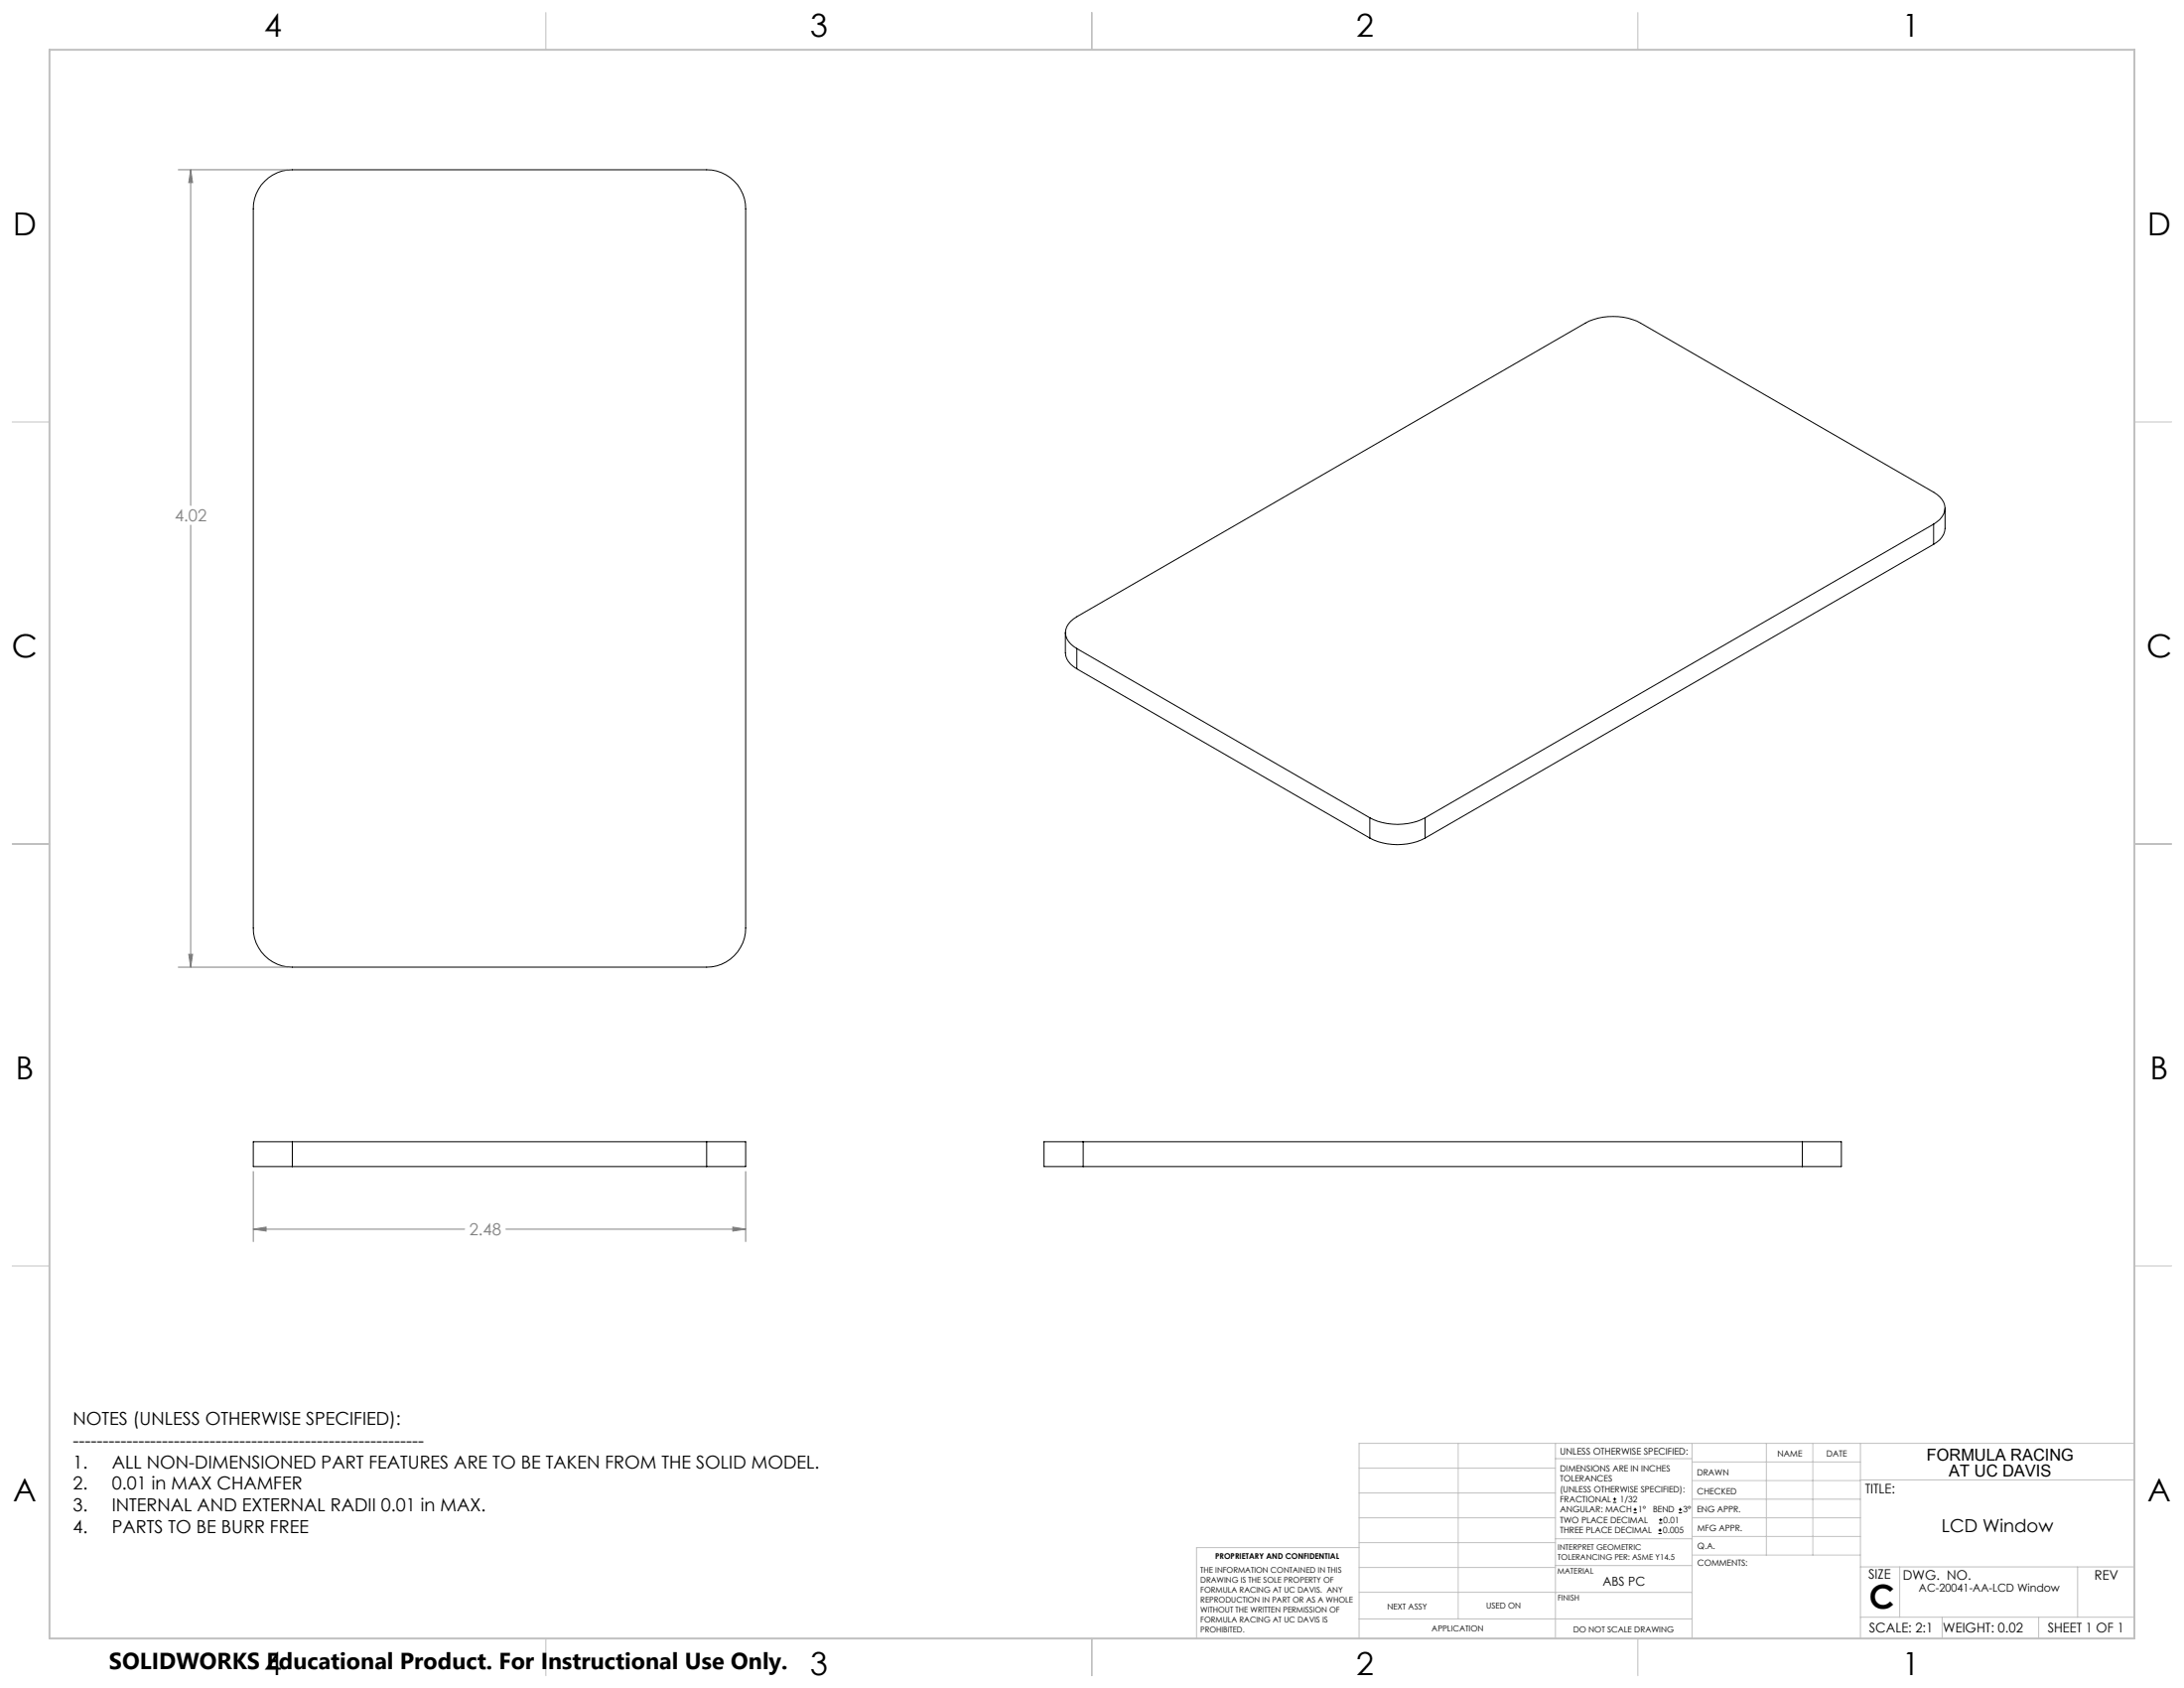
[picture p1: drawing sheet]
<svg xmlns="http://www.w3.org/2000/svg" width="559mm" height="432mm" viewBox="0 0 559 432" stroke-linecap="round" stroke-linejoin="round" font-family="sans-serif">
<g fill="none" stroke="#000" stroke-width=".25">
<path d="M67.7 46.4a9.8 9.8 0 0 1 7.1-3h106a10 10 0 0 1 10 10v184a10 10 0 0 1-10 10h-106a10 10 0 0 1-10-10v-184a9.8 9.8 0 0 1 2.9-7zM494.7 134.1a4.8 4.8 0 0 0 2.9-4.9 5.3 5.3 0 0 0-2.9-3.3l-74.9-43.2a15.6 15.6 0 0 0-14.2 0l-130.1 75.1a4.3 4.3 0 0 0-2.6 5.5 6.1 6.1 0 0 0 2.6 2.6M494.7 134.1l-130.1 75.1M494.7 134.1v5.1M494.7 139.2l-130.1 75.2M497.7 130v5.2a5.1 5.1 0 0 1-3 4M272.6 161.8v5.2a5.1 5.1 0 0 0 2.9 4.1M275.5 165.9l75 43.3M275.5 165.9v5.2M275.5 171.1l75 43.3M350.5 209.2a15.6 15.6 0 0 0 14.1 0M350.5 214.4a15.6 15.6 0 0 0 14.1 0"/>
<path d="M350.5 209.2v5.2M364.6 209.2v5.2M74.8 292.1h-10v6.3h10M74.8 292.1v6.3M74.8 292.1h106M74.8 298.4h106M180.8 292.1h10v6.3h-10M180.8 292.1v6.3M277.1 292.1h-10v6.3h10M277.1 292.1h184.1M277.1 298.4h184.1M277.1 292.1v6.3"/>
<path d="M461.2 292.1h9.9v6.3h-9.9M461.2 292.1v6.3M412.7 384.3h.9M412.7 383.5h.9M413.1 383.1v.8M418 387h.8M418 386.2h.8M418.4 385.7v.9M424.3 392.3h.9M424.3 391.4h.9M424.5 389.6h.8M424.5 388.8h.8"/>
<path d="M424.7 391v.9M424.9 388.4v.8M429.5 387h.9M429.5 386.2h.9M429.9 385.7v.9"/>
</g>
<path d="M45.6 43.4h27.9M48.8 43.4l.5 3.3h-1zM48.8 43.4v85.9M48.8 134.3v113.1M45.6 247.4h27.9M48.3 244.1h1l-.5 3.3zM64.8 299.7v17.9M190.8 299.7v17.9M64.8 314.4l3.3-.5v1zM64.8 314.4h54.1M129.4 314.4h61.4M187.5 313.9l3.3 .5-3.3 .5z" fill="none" stroke="#808080" stroke-width=".25"/>
<g fill="none" stroke="#c0c0c0" stroke-width=".25">
<path d="M139.7 3.2v9.5M279.4 3.2v9.5M419.1 3.2v9.5M3.1 107.9h9.6M546.1 107.9h9.5M3.1 215.9h9.6M546.1 215.9h9.5M3.1 323.8h9.6M546.1 323.8h9.5M347.7 375.6h50.3M373.1 369.2v44.9M398 369.2v49.9"/>
<path d="M398 373.1h34.9M432.9 369.2v49.9M432.9 378.7h43.1M432.9 374h43.1M451.9 369.2v28.6M463.8 369.2v28.6M476 369.2v49.9M476 378.6h70.1M546.1 369.2h-198.4v49.9M347.7 394.6h50.3M347.7 388.3h50.3M347.7 381.9h50.3"/>
<path d="M347.7 395.9h-41.6v23.2M398 393.6h35M432.9 383.5h43.1M432.9 388.3h43.1M432.9 393h43.1M433 397.8h43M139.7 419.1v9.6M279.4 419.1v9.6M347.7 414.1h85.2M347.7 401h50.3M347.7 407.3h50.3M398 407.4h34.9"/>
<path d="M398 400.5h35M419.1 419.1v9.6M476 413.7h70.1M476 400.8h70.1M486.1 400.8v12.9M496.9 413.7v5.4M521.6 413.7v5.4M531.6 400.8v12.9"/>
</g>
<path d="M12.7 12.7h533.4v406.4h-533.4z" fill="none" stroke="#c0c0c0" stroke-width=".5"/>
<path d="M64.8 314.4l3.3-.5v1zM187.5 313.9l3.3 .5-3.3 .5zM48.3 244.1h1l-.5 3.3zM48.8 43.4l.5 3.3h-1z" fill="#808080"/>
<text font-size="8.5" x="478.3" y="411.4">C</text>
<g font-size="8.1">
<text x="67.6" y="9.3">4</text>
<text x="207.3" y="9.3">3</text>
<text x="347" y="9.3">2</text>
<text x="486.7" y="9.3">1</text>
<text x="3.3" y="60.1">D</text>
<text x="549.4" y="60.1">D</text>
<text x="3" y="168">C</text>
<text x="549.1" y="168">C</text>
<text x="4" y="276">B</text>
<text x="550.1" y="276">B</text>
<text x="3.3" y="383.9">A</text>
<text x="549.4" y="383.9">A</text>
<text x="67.6" y="428.4">4</text>
<text x="207.3" y="428.4">3</text>
<text x="347" y="428.4">2</text>
<text x="486.7" y="428.4">1</text>
</g>
<text font-size="5.9" x="27.9" y="427">SOLIDWORKS Educational Product. For Instructional Use Only.</text>
<g font-size="4.6">
<text x="18.6" y="364.4">NOTES (UNLESS OTHERWISE SPECIFIED):</text>
<text x="18.6" y="370">-----------------------------------------------------------</text>
<text x="18.6" y="375.5">1.</text>
<text x="28.6" y="375.5">ALL NON-DIMENSIONED PART FEATURES ARE TO BE TAKEN FROM THE SOLID MODEL.</text>
<text x="18.6" y="381.1">2.</text>
<text x="28.6" y="381.1">0.01 in MAX CHAMFER</text>
<text x="18.6" y="386.7">3.</text>
<text x="28.6" y="386.7">INTERNAL AND EXTERNAL RADII 0.01 in MAX.</text>
<text x="18.6" y="392.3">4.</text>
<text x="28.6" y="392.3">PARTS TO BE BURR FREE</text>
<text x="496.8" y="391.9">LCD Window</text>
</g>
<g font-size="4.2" fill="#808080">
<text x="44.7" y="133.4">4.02</text>
<text x="120.1" y="316">2.48</text>
</g>
<g font-size="4.2">
<text x="493" y="373.5">FORMULA RACING</text>
<text x="498.7" y="377.8">AT UC DAVIS</text>
</g>
<g font-size="3.4">
<text x="477.2" y="381.9">TITLE:</text>
<text x="478.1" y="404">SIZE</text>
<text x="486.9" y="404">DWG. NO.</text>
<text x="535.9" y="404.1">REV</text>
<text x="478.2" y="417.6">SCALE: 2:1</text>
<text x="497.1" y="417.7">WEIGHT: 0.02</text>
<text x="523.9" y="417.6">SHEET 1 OF 1</text>
</g>
<text font-size="3.2" x="410.1" y="405.7">ABS PC</text>
<text font-size="2.8" x="491" y="407.2">AC-20041-AA-LCD Window</text>
<text font-size="2.4" x="399.2" y="372.1">UNLESS OTHERWISE SPECIFIED:</text>
<g font-size="2.2">
<text x="399.2" y="376.4">DIMENSIONS ARE IN INCHES</text>
<text x="434.2" y="377.3">DRAWN</text>
<text x="454.8" y="372.5">NAME</text>
<text x="467.3" y="372.6">DATE</text>
<text x="399.2" y="379">TOLERANCES</text>
<text x="399.2" y="381.7">(UNLESS OTHERWISE SPECIFIED):</text>
<text x="434.3" y="382.2">CHECKED</text>
<text x="399.2" y="384.3">FRACTIONAL</text>
<text x="399.2" y="387">ANGULAR: MACH</text>
<text x="399.2" y="389.6">TWO PLACE DECIMAL</text>
<text x="414.5" y="384.3">1/32</text>
<text x="419.1" y="387">1°</text>
<text x="422.9" y="387">BEND</text>
<text x="425.6" y="389.6">0.01</text>
<text x="430.6" y="387">3°</text>
<text x="434.2" y="386.8">ENG APPR.</text>
<text x="399.2" y="392.3">THREE PLACE DECIMAL</text>
<text x="425.5" y="392.3">0.005</text>
<text x="434.3" y="391.6">MFG APPR.</text>
<text x="434.3" y="396.3">Q.A.</text>
<text x="434.3" y="400.5">COMMENTS:</text>
</g>
<g font-size="2.1">
<text x="354.9" y="411.6">NEXT ASSY</text>
<text x="380.3" y="411.6">USED ON</text>
<text x="366.3" y="417.4">APPLICATION</text>
<text x="402.5" y="417.5">DO NOT SCALE DRAWING</text>
</g>
<g font-size="2">
<text x="310.9" y="398.8">PROPRIETARY AND CONFIDENTIAL</text>
<text x="398.6" y="396.5">INTERPRET GEOMETRIC</text>
<text x="398.6" y="399">TOLERANCING PER: ASME Y14.5</text>
<text x="307.2" y="402.4">THE INFORMATION CONTAINED IN THIS</text>
<text x="307.2" y="404.9">DRAWING IS THE SOLE PROPERTY OF</text>
<text x="307.2" y="407.5">FORMULA RACING AT UC DAVIS. ANY</text>
<text x="398.5" y="402.6">MATERIAL</text>
<text x="307.2" y="410">REPRODUCTION IN PART OR AS A WHOLE</text>
<text x="307.2" y="412.5">WITHOUT THE WRITTEN PERMISSION OF</text>
<text x="398.5" y="409.4">FINISH</text>
<text x="307.2" y="415">FORMULA RACING AT UC DAVIS IS</text>
<text x="307.2" y="417.6">PROHIBITED.</text>
</g>
</svg>
